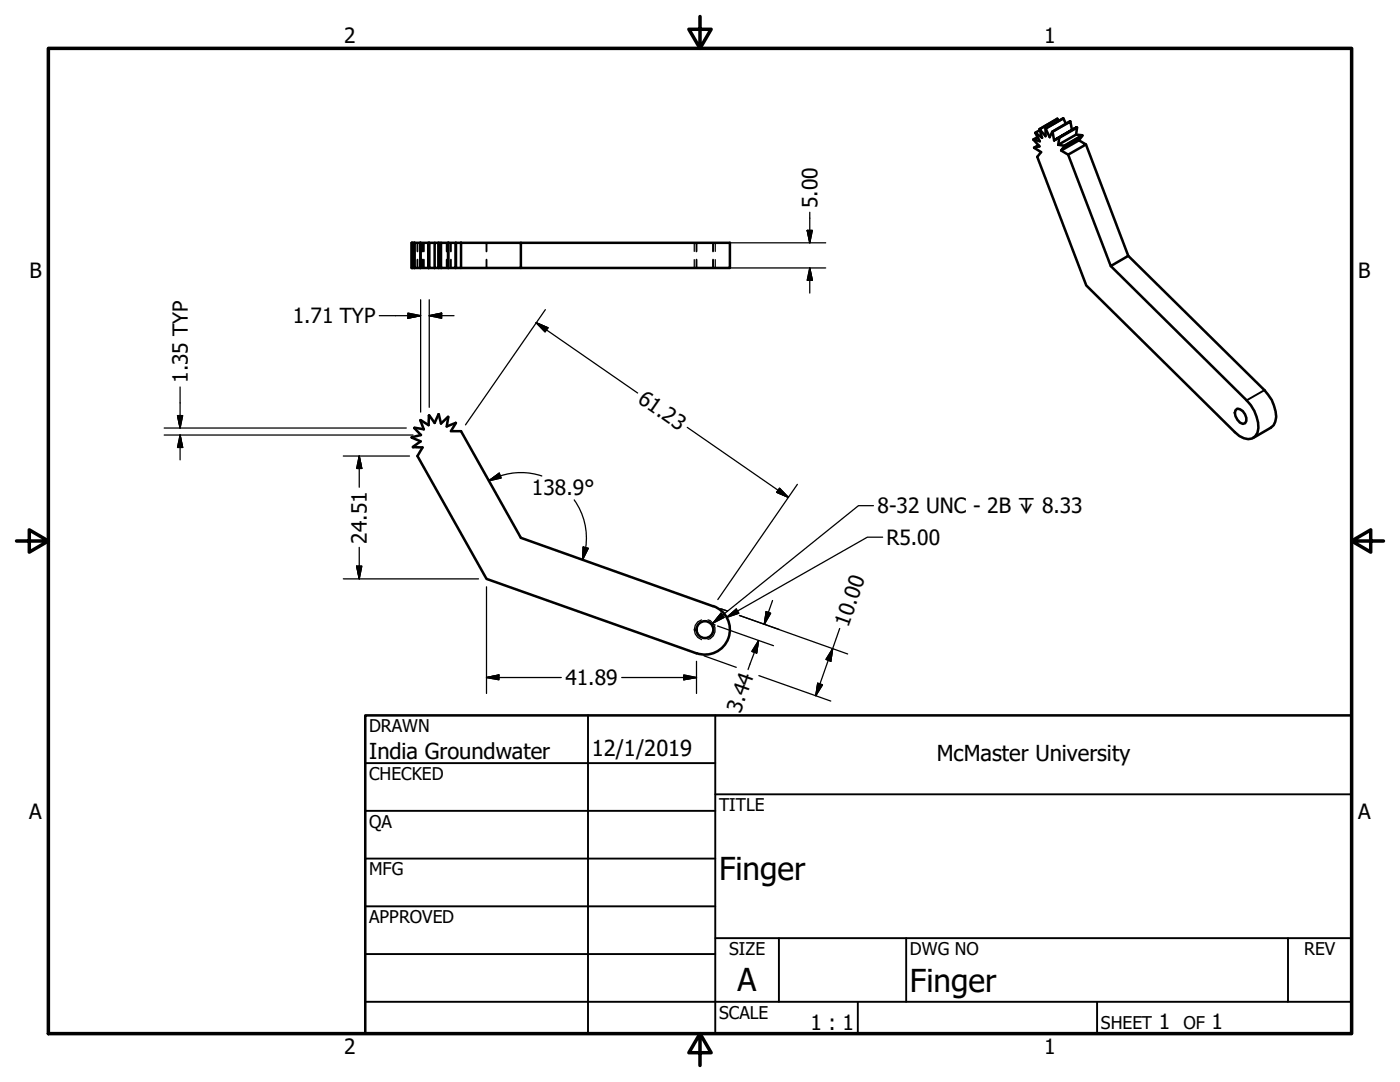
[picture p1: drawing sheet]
<svg xmlns="http://www.w3.org/2000/svg" width="279mm" height="216mm" viewBox="0 0 279 216" stroke-linecap="round" stroke-linejoin="round" font-family="sans-serif">
<!-- layer: Visible (ANSI) -->
<g fill="none" stroke="#000" stroke-width=".51">
<path d="M206.2 27.8l1.3 1.4-1.1 .3 .9-.5M206.4 29.5l1.4 .9-.8 .9 9.8 25.7 29.6 29.2a3.5 3.5 0 0 0 3.5 1.3 2.65 2.65 0 0 0 1.2-3.2 8.1 8.1 0 0 0-2.3-4.4l-27.1-26.8M206.6 26.5l.9 1.7-1.3-.4 .9-.4M210 26.3h.1M210.4 28l4.5-2.6zM211 23.7l-3.5 2.1 .5 1.7-1.4-1 .9-.5M211.2 28.9l3.6-2 1.2 .1-3.6 2.1zM211.3 27.4l.1 .1M212.2 23.6l-3.5 2.1v1.5l-1.2-1.4 3.5-2.1 .3 .4M212.4 29.1h.1M212.5 29.1l3.5-2-.7 .9-3.5 2zM213.6 24.3l-3.6 2-.5 1.1-.8-1.7 3.5-2.1 .5 1.1"/>
<path d="M213.9 25.9l-.3-1.6-3.5 2 .3 1.7M214.8 26.9l.1-1.4-3.5 2-.2 1.4M214.9 25.4v.1M215.3 28l1.4 .8-3.5 2.1-1.4-.9M216 27v.1M216.7 28.8l8.5 22.3-3.5 2-8.5-22.2M82.2 48.5v5M82.7 48.5h-.5v5h.5M82.7 48.5v5M82.7 48.5h.1M82.7 53.5h.1M83.9 48.5h-1.2v5h1.2"/>
<path d="M83.9 48.5v5M83.9 48.5h.1M83.9 53.5h.1M85.5 48.5l.1 5zM85.5 48.5h-1.6v5h1.6M85.6 48.5h.1M85.6 53.5h.1M86.7 48.5h.8v5h-.8zM86.7 48.5h-1v5h1M87.5 48.5h.1M87.5 53.5h.1M88 48.5h1.4v5h-1.4z"/>
<path d="M88 48.5h-.4v5h.4M89.4 48.5h.1M89.4 53.5h.1M89.5 48.5h1.4v5h-1.4M89.5 48.5v5M90.9 48.5h.1M90.9 53.5h.1M91 48.5h1v5h-1zM92 48.5h11.9v5h-11.9M103.9 48.5h41.8v5h-41.8M225.2 51.1l27.1 26.8a7.9 7.9 0 0 1 2.4 5.3l-.5 1.6-.6 .5M82.4 89.2l1.9 .1-1 1.7 13.8 24.5 41.9 14.9"/>
<path d="M83.9 83.9l.7 1.8-1.9-.3 1.3 1.4-1.8 .5 1.7 .8-1.5 1.1M83.9 83.9h.1M85.6 82.9l-.1 1.9-1.6-1M85.7 82.9l1 1.5 .9-1.7 .4 1.8 1.4-1.3M89.4 83.2h.1M89.5 83.2l-.3 1.9 1.7-.7M90.9 84.4h.1M91 84.4l-1 1.6h2l11.9 21.3 38.4 13.7M246.6 81.9l.4-.4a2.06 2.06 0 0 1 1.5 3l-.5 .1a2.35 2.35 0 0 1-1.4-2.7zM142.4 120.9a5 5 0 0 1 3 6.4 5 5 0 0 1-6.4 3"/>
<circle cx="140.7" cy="125.6" r="1.68"/>
</g>
<!-- layer: Hidden Narrow (ANSI) -->
<path d="M138.6 48.5v1.7M138.6 51.8v1.7M142.7 48.5v1.7M142.7 51.8v1.7M140 123.7a2.06 2.06 0 0 0-1.4 2 2.06 2.06 0 0 0 1.4 1.9M141.3 123.7a2.02 2.02 0 0 1 1.4 1.9 2.02 2.02 0 0 1-1.4 2" fill="none" stroke="#000" stroke-width=".25"/>
<!-- layer: Hidden (ANSI) -->
<g fill="none" stroke="#000" stroke-width=".38">
<path d="M82.4 48.5v1.7M82.4 51.8v1.7M83.3 48.5v1.7M83.3 51.8v1.7M83.9 48.5v1.7M83.9 51.8v1.7M84 48.5v1.7M84 51.8v1.7M84.3 48.5v1.7M84.3 51.8v1.7M84.6 48.5v1.7M84.6 51.8v1.7"/>
<path d="M89.2 48.5v1.7M89.2 51.8v1.7M90 48.5v1.7M90 51.8v1.7M97.1 48.5v1.7M97.1 51.8v1.7M139 48.5v1.7M139 51.8v1.7M142.3 48.5v1.7M142.3 51.8v1.7"/>
</g>
<!-- layer: Visible (ANSI) -->
<g fill="#000">
<circle cx="207.5" cy="25.8" r=".25"/>
<circle cx="208.7" cy="25.7" r=".25"/>
<circle cx="82.2" cy="48.5" r=".25"/>
<circle cx="82.2" cy="53.5" r=".25"/>
</g>
<!-- layer: Visible Narrow (ANSI) -->
<path d="M252.3 77.9l-3.5 2" fill="none" stroke="#000" stroke-width=".38"/>
<path d="M253.6 85.3l-3.5 2.1" fill="none" stroke="#000" stroke-width=".51"/>
<!-- layer: Border (ANSI) -->
<path d="M9.7 9.7h260v196.5h-260zM139.7 3.3v6.4l-2.2-3.9h4.4l-2.2 3.9M3.3 107.9h6.4l-3.9-2.2v4.5l3.9-2.3M269.7 107.9l3.9 2.3v-4.5l-3.9 2.2h6.4M139.7 206.2l2.2 3.9h-4.4l2.2-3.9v6.4" fill="none" stroke="#000" stroke-width=".7"/>
<!-- layer: Title (ANSI) -->
<g fill="none" stroke="#000" stroke-width=".38">
<path d="M72.9 152.3h69.8M117.3 142.7v63.5M142.7 158.5h127M142.7 142.7v63.5M72.9 161.8h69.8M72.9 171.3h69.8M72.9 199.9h196.8M72.9 180.8h69.8M72.9 190.4h69.8M142.7 187.2h127M155.4 187.2v12.7M171.2 199.9v6.3"/>
<path d="M180.8 187.2v12.7M218.9 199.9v6.3M257 187.2v12.7"/>
</g>
<path d="M72.9 142.7h196.8v63.5h-196.8z" fill="none" stroke="#000" stroke-width=".51"/>
<!-- layer: Dimension (ANSI) -->
<g fill="none" stroke="#000" stroke-width=".25">
<path d="M83.9 59.8v22.4M85.7 59.8v21.5M144 48.5h20.8M144 53.5h20.8M161.1 46h1l-.5 2.5zM161.6 53.5l.5 2.4h-1zM161.6 42.4v6.1M161.6 53.5v5M35.9 77.2v8.2M75.7 63h8.2M81.4 62.5l2.5 .5-2.5 .5zM85.7 63l2.4-.5v1z"/>
<path d="M85.7 63h4.9M107 64.4l2.3 1-.5 .8zM107 64.4l20.3 14M108.8 61.8l-15.9 23M32.8 85.4h48.3M32.8 86.8h49.6M35.4 82.9h1l-.5 2.5zM35.9 86.8l.5 2.5h-1zM35.9 86.8v5M68.5 91h13.2M71.7 91l.5 2.5h-1zM71.7 91v6.2"/>
<path d="M97.5 95.9l2.1-1.5 .4 1zM99.8 94.9l-2.3 1M99.9 95a13 13 0 0 1 8.2 0M114.6 99.8a13 13 0 0 1 2.3 9.5M137.2 85.3l20.2 14M155.6 97.4l1.8 1.9-2.4-1.1zM159.1 96.6l-15.8 23M68.5 115.5h27M71.2 113h1l-.5 2.5zM71.7 109.2v6.3M97.1 117.1v21.3M116.4 109.2l1 .2-1.1 2.3z"/>
<path d="M116.9 109.3l-.6 2.4M154.2 119.8l-1.7 4.8M176.1 107.2h-3l-28.1 16M97.1 135.2l2.5-.5v.9zM97.1 135.2h14.9M124.1 135.2h14.9M136.5 134.7l2.5 .5-2.5 .4zM139 132v6.4M140.5 130.9l6.4 2.3M142.2 124.5l.5 .2M143.2 124.9l11.2 3.9M143.8 121.5l1.4 .4"/>
<path d="M145 123.2l1.9-1.7 .5 .9zM151.4 127.8l-.4 2.5-.9-.3zM151.4 127.8l-2.1 5.8M151.4 134.8l14.4 5.1M152.9 122l.9 .4-1.3 2.2zM155.5 125.6l-7.9-2.8 21.6 7.7M163.2 136.3l.9 .4-1.3 2.1zM166.2 129.4l-.4 2.6-1-.4zM167.6 125.4l-4.8 13.4"/>
</g>
<g fill="#000" stroke="#000" stroke-width=".25">
<path d="M161.1 46l.5 2.5zM161.1 46h1l-.5 2.5zM161.6 53.5l.5 2.4zM161.6 53.5l.5 2.4h-1zM81.4 63.5l2.5-.5zM81.4 62.5l2.5 .5-2.5 .5zM85.7 63l2.4-.5zM85.7 63l2.4-.5v1zM107 64.4l2.3 1zM107 64.4l2.3 1-.5 .8zM35.4 82.9l.5 2.5zM35.4 82.9h1l-.5 2.5z"/>
<path d="M35.9 86.8l.5 2.5zM35.9 86.8l.5 2.5h-1zM71.7 91l.5 2.5zM71.7 91l.5 2.5h-1zM97.5 95.9l2.1-1.5zM97.5 95.9l2.1-1.5 .4 1zM155 98.2l2.4 1.1zM155.6 97.4l1.8 1.9-2.4-1.1zM71.2 113l.5 2.5zM71.2 113h1l-.5 2.5zM116.4 109.2l-.1 2.5zM116.4 109.2l1 .2-1.1 2.3z"/>
<path d="M97.1 135.2l2.5-.5zM97.1 135.2l2.5-.5v.9zM136.5 135.6l2.5-.4zM136.5 134.7l2.5 .5-2.5 .4zM145 123.2l1.9-1.7zM145 123.2l1.9-1.7 .5 .9zM151.4 127.8l-.4 2.5zM151.4 127.8l-.4 2.5-.9-.3zM152.9 122l-.4 2.6zM152.9 122l.9 .4-1.3 2.2zM163.2 136.3l-.4 2.5zM163.2 136.3l.9 .4-1.3 2.1z"/>
<path d="M166.2 129.4l-.4 2.6zM166.2 129.4l-.4 2.6-1-.4z"/>
</g>
<!-- layer: Symbol (ANSI) -->
<path d="M174.3 100.9h-3l-29 23.4M143.9 122.4l.6 .8-2.2 1.1z" fill="none" stroke="#000" stroke-width=".25"/>
<path d="M143.9 122.4l-1.6 1.9zM143.9 122.4l.6 .8-2.2 1.1z" fill="#000" stroke="#000" stroke-width=".25"/>
<g font-size="6.3">
<text x="143.5" y="175.6">Finger</text>
<text x="147.2" y="197.7">A</text>
<text x="181.6" y="197.9">Finger</text>
</g>
<g font-size="4.4">
<text x="73.7" y="151.4">India Groundwater</text>
<text x="118.1" y="150.8">12/1/2019</text>
<text x="186.9" y="151.8">McMaster University</text>
</g>
<g font-size="4.2">
<text x="68.7" y="8.6">2</text>
<text x="208.4" y="8.6">1</text>
<text x="163.1" y="41.5" transform="rotate(-90 163.1 41.5)">5.00</text>
<text x="5.9" y="55.5">B</text>
<text x="271.1" y="55.5">B</text>
<text x="58.4" y="64.5">1.71 TYP</text>
<text x="37.5" y="76.4" transform="rotate(-90 37.5 76.4)">1.35 TYP</text>
<text x="127.1" y="80.1" transform="rotate(35 127.1 80.1)">61.23</text>
<text x="106.2" y="98.8">138.9°</text>
<text x="175.1" y="102.4">8-32 UNC - 2B ↧ 8.33</text>
<text x="73.2" y="108.5" transform="rotate(-90 73.2 108.5)">24.51</text>
<text x="176.9" y="108.7">R5.00</text>
<text x="169.3" y="125.2" transform="rotate(-71 169.3 125.2)">10.00</text>
<text x="112.8" y="136.7">41.89</text>
<text x="147.8" y="142.5" transform="rotate(-71 147.8 142.5)">3.44</text>
<text x="5.8" y="163.4">A</text>
<text x="271" y="163.4">A</text>
<text x="161.7" y="205.5">1 : 1</text>
<text x="231.3" y="205.4">1</text>
<text x="241.8" y="205.4">1</text>
<text x="68.7" y="210.3">2</text>
<text x="208.4" y="210.3">1</text>
</g>
<g font-size="3.5">
<text x="73.7" y="146">DRAWN</text>
<text x="73.7" y="155.6">CHECKED</text>
<text x="143.5" y="161.8">TITLE</text>
<text x="73.7" y="165.2">QA</text>
<text x="73.7" y="174.7">MFG</text>
<text x="73.7" y="184.2">APPROVED</text>
<text x="145.5" y="190.6">SIZE</text>
<text x="181.6" y="190.6">DWG NO</text>
<text x="260.3" y="190.5">REV</text>
<text x="143.5" y="203.3">SCALE</text>
<text x="219.7" y="205.4">SHEET</text>
<text x="236.2" y="205.4">OF</text>
</g>
</svg>
